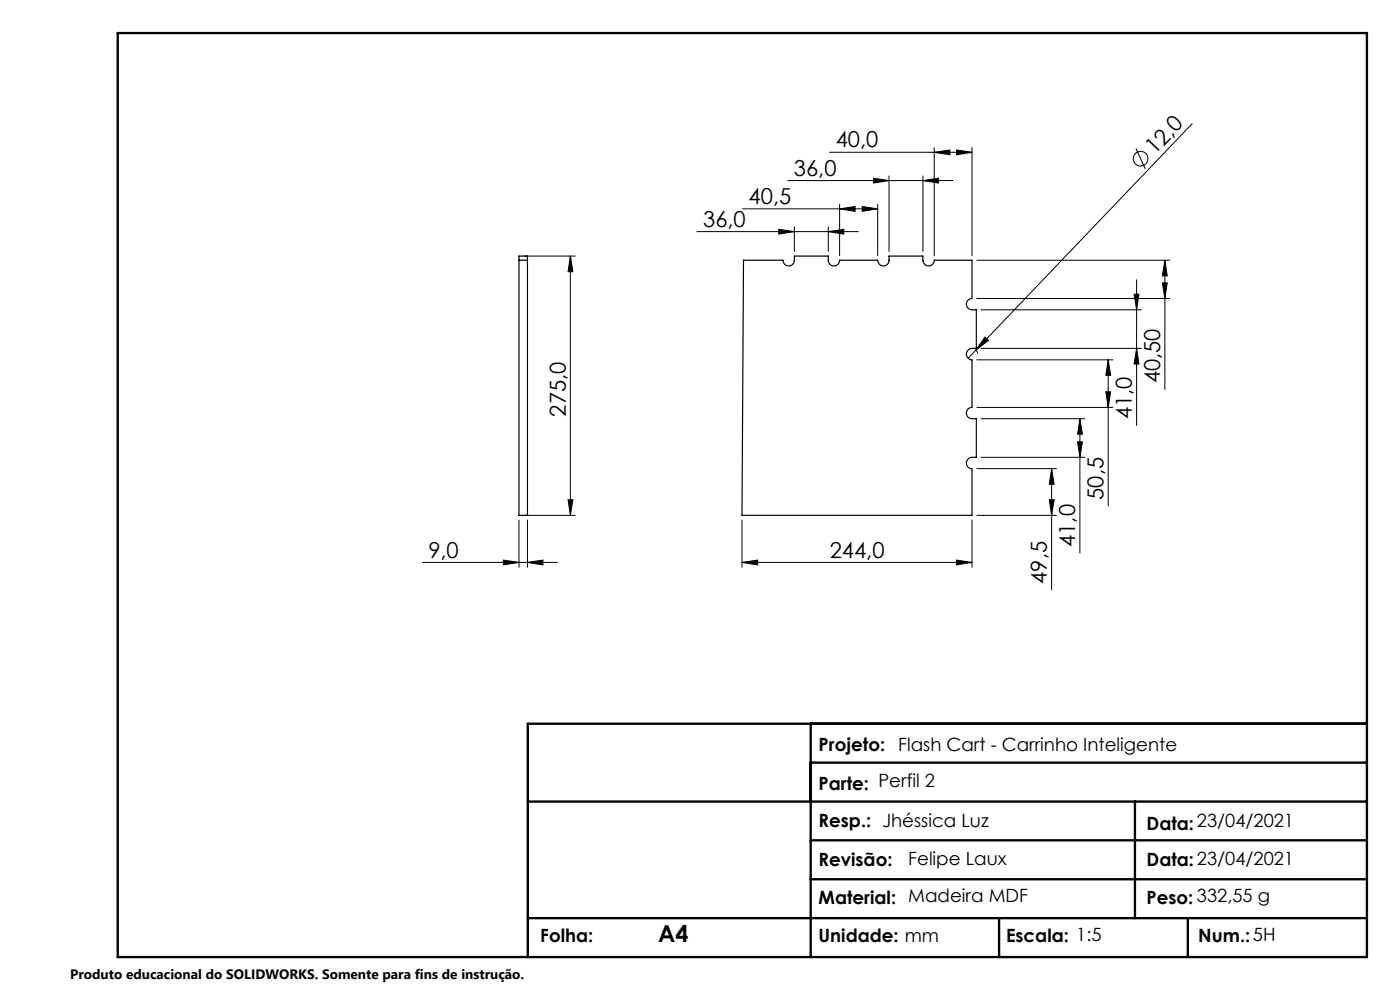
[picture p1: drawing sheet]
<svg xmlns="http://www.w3.org/2000/svg" width="297mm" height="210mm" viewBox="0 0 297 210" stroke-linecap="round" stroke-linejoin="round" font-family="sans-serif">
<g fill="none" stroke="#000" stroke-width=".21">
<path d="M167.1 38.3h35M176 32.3h30.2M185.3 37.8l3.3 .5-3.3 .5zM188.6 37.3v16M195.8 38.3l3.3-.5v1zM195.8 37.3v16M198.2 32.3l3.3-.5v1zM198.2 31.3v22.9M202.9 31.8l3.3 .5-3.3 .5zM206.2 31.3v22.9M241 31.5l2 4.3M252.9 26.2l-45.9 48.1"/>
<path d="M111.1 54.3h10.9M121 54.3v55M121 54.3l.5 3.3h-1zM147.8 49.1h34.3M157.5 44.3h28.7M165.2 48.6l3.3 .5-3.3 .6zM168.5 48.1v5.2M175.7 49.1l3.3-.5v1.1zM175.7 48.1v5.2M178.1 44.3l3.3-.5v1zM178.1 43.3v10.9M182.9 43.8l3.3 .5-3.3 .5z"/>
<path d="M186.2 43.3v10.9M207.2 55.2h40.9M241.1 59.4v30.8M246.6 60h1l-.5 3.3zM247.1 55.2l.5 3.3h-1zM247.1 55.2v27.4M207 74.2l.4 .8M207 74.3l-1.6 1.7M207.2 76.3h28.9M207.2 63.3h40.9M208.1 73.9h34M208.1 65.7h34"/>
<path d="M209 71.5l.7 .7-2.7 2.1zM235.1 76.3l.5 3.3h-1zM235.1 76.3v31M240.6 62.4h1l-.5 3.3zM241.1 73.9l.5 3.3h-1zM207.2 86.4h28.9M207.2 99.4h16.9M208.1 97h22M208.1 88.8h22M223.1 99.4l.5 3.3h-1zM223.1 99.4v25.7M228.6 93.7h1l-.5 3.3z"/>
<path d="M229.1 88.8l.5 3.3h-1zM229.1 88.8v28.5M234.6 83.1h1l-.5 3.3zM89.6 119.3h28.7M106.8 118.8l3.3 .5-3.3 .5zM110.1 110.3v10M111.1 109.3h10.9M111.9 119.3l3.3-.5v1zM111.9 110.3v10M120.5 106h1l-.5 3.3zM157.4 119.3l3.3-.5v1zM157.4 119.3h48.8"/>
<path d="M157.4 110.3v10M202.9 118.8l3.3 .5-3.3 .5zM206.2 110.3v10M207.2 109.3h16.9M222.6 106h1l-.5 3.3z"/>
<circle cx="242" cy="33.7" r="1.56"/>
</g>
<path d="M25 7h265v196h-265zM172 153.5v49.5M290 153.5h-178v49.5M112 170h178M172 161.8h118M172 178.3h118M240.8 170v24.8M172 186.5h118M211.9 194.8v8.2M252 194.8v8.2M290 194.8h-178" fill="none" stroke="#000" stroke-width=".5"/>
<g fill="#000">
<path d="M209 71.5l.7 .7-2.7 2.1z"/>
<path d="M195.8 38.3l3.3-.5v1zM185.3 37.8l3.3 .5-3.3 .5z"/>
<path d="M175.7 49.1l3.3-.5v1.1zM165.2 48.6l3.3 .5-3.3 .6z"/>
<path d="M241.1 73.9l.5 3.3h-1zM240.6 62.4h1l-.5 3.3zM234.6 83.1h1l-.5 3.3zM235.1 76.3l.5 3.3h-1zM228.6 93.7h1l-.5 3.3zM229.1 88.8l.5 3.3h-1zM246.6 60h1l-.5 3.3zM247.1 55.2l.5 3.3h-1z"/>
<path d="M223.1 99.4l.5 3.3h-1zM222.6 106h1l-.5 3.3z"/>
<path d="M111.9 119.3l3.3-.5v1zM106.8 118.8l3.3 .5-3.3 .5zM182.9 43.8l3.3 .5-3.3 .5zM178.1 44.3l3.3-.5v1zM202.9 31.8l3.3 .5-3.3 .5zM198.2 32.3l3.3-.5v1z"/>
<path d="M120.5 106h1l-.5 3.3zM121 54.3l.5 3.3h-1z"/>
<path d="M157.4 119.3l3.3-.5v1zM202.9 118.8l3.3 .5-3.3 .5z"/>
</g>
<path d="M110.1 55.2v54.1h1.8v-54.1M110.1 55.2h1.8M110.1 55.2v-.9h1.8v.9M157.7 55.2h8.4a1.2 1.2 0 0 0 1.2 1.2 1.2 1.2 0 0 0 1.2-1.2v-.9h7.2a1.84 1.84 0 0 0 .4 1.8 1.21 1.21 0 0 0 1.3 .2 1.21 1.21 0 0 0 .7-1.1h8.1a1.2 1.2 0 0 0 1.2 1.2 1.2 1.2 0 0 0 1.2-1.2v-.9h7.2a1.95 1.95 0 0 0 .4 1.8 1.18 1.18 0 0 0 1.3 .2 1.18 1.18 0 0 0 .7-1.1h8v8.1a1.2 1.2 0 0 0-1.2 1.2 1.2 1.2 0 0 0 1.2 1.2h.9v8.2a1.87 1.87 0 0 0-1.8 .4 1.21 1.21 0 0 0-.2 1.3 1.21 1.21 0 0 0 1.1 .7v10.1a1.2 1.2 0 0 0-1.2 1.2 1.2 1.2 0 0 0 1.2 1.2h.9v8.2a1.87 1.87 0 0 0-1.8 .4 1.18 1.18 0 0 0-.2 1.3 1.18 1.18 0 0 0 1.1 .7v9.9h-48.8z" fill="none" stroke="#000" stroke-width=".25"/>
<text font-size="4.9" x="139.6" y="199.9">A4</text>
<g font-size="4.7">
<text x="177.3" y="31.3">40,0</text>
<text x="245" y="33" transform="rotate(-46 245 33)">12,0</text>
<text x="168.4" y="37.3">36,0</text>
<text x="158.8" y="43.3">40,5</text>
<text x="149.2" y="48.1">36,0</text>
<text x="246.1" y="81.3" transform="rotate(-90 246.1 81.3)">40,50</text>
<text x="120" y="88.4" transform="rotate(-90 120 88.4)">275,0</text>
<text x="240.1" y="88.9" transform="rotate(-90 240.1 88.9)">41,0</text>
<text x="234.1" y="106" transform="rotate(-90 234.1 106)">50,5</text>
<text x="90.9" y="118.3">9,0</text>
<text x="176" y="118.3">244,0</text>
<text x="228.1" y="116" transform="rotate(-90 228.1 116)">41,0</text>
<text x="222.1" y="123.8" transform="rotate(-90 222.1 123.8)">49,5</text>
</g>
<g font-size="3.9">
<text x="173.7" y="159.2">Projeto:</text>
<text x="190.6" y="159.2">Flash Cart - Carrinho Inteligente</text>
<text x="173.7" y="167.6">Parte: Perfil 2</text>
<text x="173.7" y="175.4">Resp.: Jhéssica Luz</text>
<text x="243.2" y="176.1">Data:23/04/2021</text>
<text x="173.7" y="183.7">Revisão:</text>
<text x="192.7" y="183.6">Felipe Laux</text>
<text x="243.2" y="183.7">Data:23/04/2021</text>
<text x="173.7" y="191.7">Material: Madeira MDF</text>
<text x="243.2" y="191.7">Peso: 332,55 g</text>
<text x="114.6" y="199.9">Folha:</text>
<text x="173.7" y="199.9">Unidade: mm</text>
<text x="213.4" y="199.9">Escala: 1:5</text>
<text x="254.2" y="199.9">Num.:5H</text>
</g>
<text font-size="2.9" x="14.9" y="207.6">Produto educacional do SOLIDWORKS. Somente para fins de instrução.</text>
</svg>
